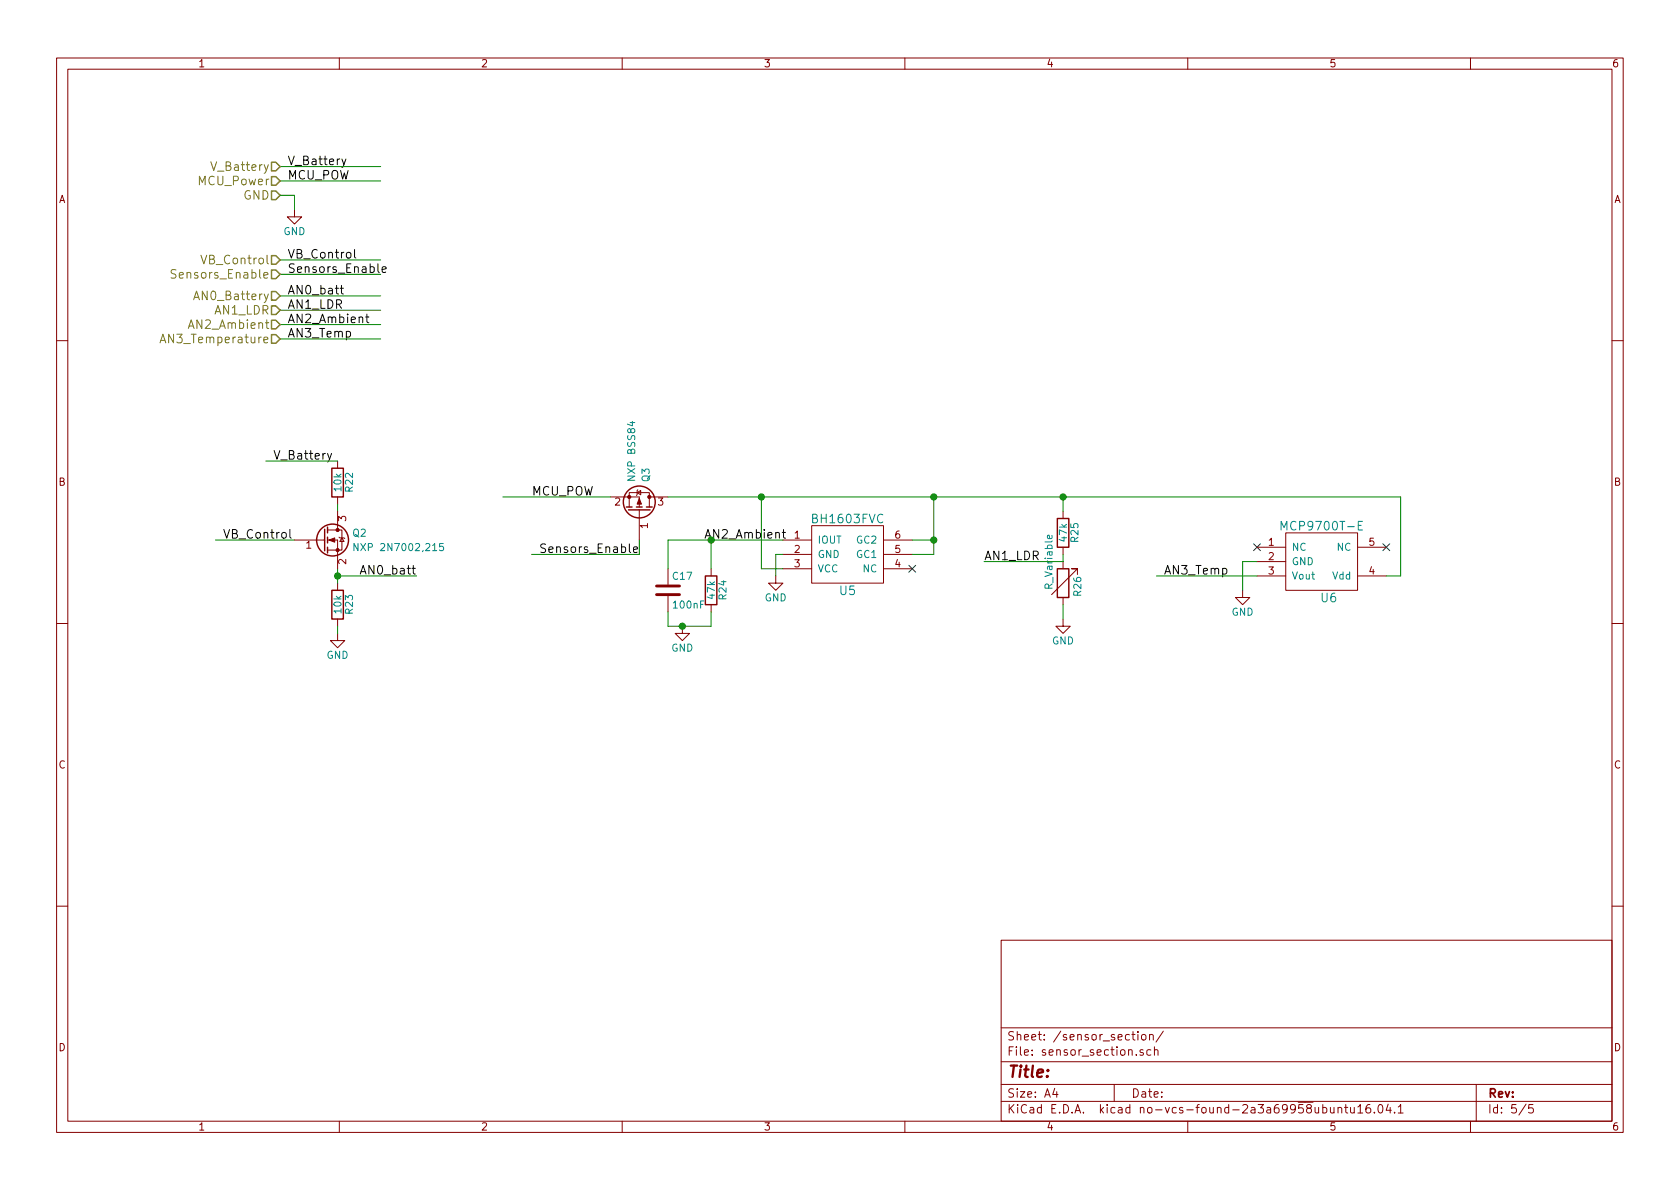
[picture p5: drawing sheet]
EESchema Schematic File Version 3
LIBS:power
LIBS:device
LIBS:linear
LIBS:regul
LIBS:adc-dac
LIBS:memory
LIBS:xilinx
LIBS:microcontrollers
LIBS:dsp
LIBS:microchip
LIBS:analog_switches
LIBS:motorola
LIBS:texas
LIBS:intel
LIBS:audio
LIBS:interface
LIBS:digital-audio
LIBS:philips
LIBS:cypress
LIBS:siliconi
LIBS:opto
LIBS:atmel
LIBS:contrib
LIBS:pic18f2xj50
LIBS:mcp73831
LIBS:switchtactile
LIBS:tps736
LIBS:BH1603FVC
LIBS:mcp9700t-e
LIBS:rn2483
LIBS:fa_238
LIBS:lora_sensor-cache
EELAYER 26 0
EELAYER END
$Descr A4 11693 8268
encoding utf-8
Sheet 5 5
Title ""
Date ""
Rev ""
Comp ""
Comment1 ""
Comment2 ""
Comment3 ""
Comment4 ""
$EndDescr
$Comp
L R R22
U 1 1
P 2350 3350
F 0 "R22" V 2430 3350 50  0000 C CNN
F 1 "10k" V 2350 3350 50  0000 C CNN
F 2 "Resistors_SMD:R_0805" V 2280 3350 50  0001 C CNN
F 3 "" H 2350 3350 50  0000 C CNN
	1    2350 3350
	1    0    0    -1  
$EndComp
$Comp
L R R23
U 1 1
P 2350 4200
F 0 "R23" V 2430 4200 50  0000 C CNN
F 1 "10k" V 2350 4200 50  0000 C CNN
F 2 "Resistors_SMD:R_0805" V 2280 4200 50  0001 C CNN
F 3 "" H 2350 4200 50  0000 C CNN
	1    2350 4200
	1    0    0    -1  
$EndComp
$Comp
L GND #PWR036
U 1 1
P 2350 4400
F 0 "#PWR036" H 2350 4150 50  0001 C CNN
F 1 "GND" H 2350 4250 50  0000 C CNN
F 2 "" H 2350 4400 50  0000 C CNN
F 3 "" H 2350 4400 50  0000 C CNN
	1    2350 4400
	1    0    0    -1  
$EndComp
Text Label 1900 3200 0    60   ~ 0
V_Battery
Text Label 1550 3750 0    60   ~ 0
VB_Control
Text Label 2500 4000 0    60   ~ 0
AN0_batt
$Comp
L R R25
U 1 1
P 7400 3700
F 0 "R25" V 7480 3700 50  0000 C CNN
F 1 "47k" V 7400 3700 50  0000 C CNN
F 2 "Resistors_SMD:R_0805" V 7330 3700 50  0001 C CNN
F 3 "" H 7400 3700 50  0000 C CNN
	1    7400 3700
	1    0    0    -1  
$EndComp
$Comp
L R_Variable R26
U 1 1
P 7400 4050
F 0 "R26" V 7500 3950 50  0000 L CNN
F 1 "R_Variable" V 7300 4000 50  0000 L CNN
F 2 "Resistors_ThroughHole:R_Axial_DIN0204_L3.6mm_D1.6mm_P2.54mm_Vertical" V 7330 4050 50  0001 C CNN
F 3 "" H 7400 4050 50  0000 C CNN
	1    7400 4050
	1    0    0    -1  
$EndComp
$Comp
L GND #PWR037
U 1 1
P 7400 4300
F 0 "#PWR037" H 7400 4050 50  0001 C CNN
F 1 "GND" H 7400 4150 50  0000 C CNN
F 2 "" H 7400 4300 50  0000 C CNN
F 3 "" H 7400 4300 50  0000 C CNN
	1    7400 4300
	1    0    0    -1  
$EndComp
Text Label 6850 3900 0    60   ~ 0
AN1_LDR
$Comp
L Q_PMOS_GSD Q3
U 1 1
P 4450 3550
F 0 "Q3" H 4650 3600 50  0000 L CNN
F 1 "NXP BSS84" H 4650 3500 50  0000 L CNN
F 2 "TO_SOT_Packages_SMD:SOT-23" H 4650 3650 50  0001 C CNN
F 3 "" H 4450 3550 50  0000 C CNN
	1    4450 3550
	0    1    -1   0   
$EndComp
Text Label 3700 3450 0    60   ~ 0
MCU_POW
Text Label 3750 3850 0    60   ~ 0
Sensors_Enable
$Comp
L BH1603FVC U5
U 1 1
P 5900 3850
F 0 "U5" H 5900 3600 60  0000 C CNN
F 1 "BH1603FVC" H 5900 4100 60  0000 C CNN
F 2 "libraries:BH1603FVC" H 5900 3850 60  0001 C CNN
F 3 "" H 5900 3850 60  0001 C CNN
	1    5900 3850
	1    0    0    -1  
$EndComp
$Comp
L GND #PWR038
U 1 1
P 5400 4000
F 0 "#PWR038" H 5400 3750 50  0001 C CNN
F 1 "GND" H 5400 3850 50  0000 C CNN
F 2 "" H 5400 4000 50  0000 C CNN
F 3 "" H 5400 4000 50  0000 C CNN
	1    5400 4000
	1    0    0    -1  
$EndComp
NoConn ~ 6350 3950
Text Label 4900 3750 0    60   ~ 0
AN2_Ambient
$Comp
L R R24
U 1 1
P 4950 4100
F 0 "R24" V 5030 4100 50  0000 C CNN
F 1 "47k" V 4950 4100 50  0000 C CNN
F 2 "Resistors_SMD:R_0805" V 4880 4100 50  0001 C CNN
F 3 "" H 4950 4100 50  0000 C CNN
	1    4950 4100
	1    0    0    -1  
$EndComp
$Comp
L C C17
U 1 1
P 4650 4100
F 0 "C17" H 4675 4200 50  0000 L CNN
F 1 "100nF" H 4675 4000 50  0000 L CNN
F 2 "Capacitors_SMD:C_0805" H 4688 3950 50  0001 C CNN
F 3 "" H 4650 4100 50  0000 C CNN
	1    4650 4100
	1    0    0    -1  
$EndComp
$Comp
L GND #PWR039
U 1 1
P 4750 4350
F 0 "#PWR039" H 4750 4100 50  0001 C CNN
F 1 "GND" H 4750 4200 50  0000 C CNN
F 2 "" H 4750 4350 50  0000 C CNN
F 3 "" H 4750 4350 50  0000 C CNN
	1    4750 4350
	1    0    0    -1  
$EndComp
NoConn ~ 9650 3800
NoConn ~ 8750 3800
$Comp
L GND #PWR040
U 1 1
P 8650 4100
F 0 "#PWR040" H 8650 3850 50  0001 C CNN
F 1 "GND" H 8650 3950 50  0000 C CNN
F 2 "" H 8650 4100 50  0000 C CNN
F 3 "" H 8650 4100 50  0000 C CNN
	1    8650 4100
	1    0    0    -1  
$EndComp
$Comp
L MCP9700T-E U6
U 1 1
P 9200 3900
F 0 "U6" H 9250 3650 60  0000 C CNN
F 1 "MCP9700T-E" H 9200 4150 60  0000 C CNN
F 2 "TO_SOT_Packages_SMD:SOT-23-5" H 9150 3900 60  0001 C CNN
F 3 "" H 9150 3900 60  0001 C CNN
	1    9200 3900
	1    0    0    -1  
$EndComp
Text Label 8100 4000 0    60   ~ 0
AN3_Temp
Wire Wire Line
	2350 3550 2350 3500
Wire Wire Line
	2350 3950 2350 4050
Wire Wire Line
	2350 4400 2350 4350
Wire Wire Line
	1850 3200 2350 3200
Wire Wire Line
	2350 4000 2900 4000
Wire Wire Line
	1500 3750 2050 3750
Connection ~ 2350 4000
Wire Wire Line
	7400 4200 7400 4300
Wire Wire Line
	7400 3900 7400 3850
Wire Wire Line
	7400 3900 6850 3900
Wire Wire Line
	3500 3450 4250 3450
Wire Wire Line
	4450 3850 4450 3750
Wire Wire Line
	3700 3850 4450 3850
Wire Wire Line
	5400 4000 5400 3850
Wire Wire Line
	5400 3850 5450 3850
Wire Wire Line
	4650 3450 9750 3450
Wire Wire Line
	5300 3950 5450 3950
Wire Wire Line
	4650 4350 4950 4350
Wire Wire Line
	4650 4350 4650 4250
Connection ~ 4750 4350
Wire Wire Line
	6500 3850 6350 3850
Wire Wire Line
	6500 3450 6500 3850
Connection ~ 5300 3450
Wire Wire Line
	6350 3750 6500 3750
Connection ~ 6500 3750
Wire Wire Line
	4650 3750 5450 3750
Wire Wire Line
	9750 4000 9650 4000
Wire Wire Line
	8650 4100 8650 3900
Wire Wire Line
	8650 3900 8750 3900
Wire Wire Line
	9750 3450 9750 4000
Wire Wire Line
	8750 4000 8050 4000
Wire Wire Line
	7400 3450 7400 3550
Connection ~ 6500 3450
Text Label 2000 1150 0    60   ~ 0
V_Battery
Wire Wire Line
	1950 1150 2650 1150
Text Label 2000 1800 0    60   ~ 0
VB_Control
Wire Wire Line
	1950 1800 2650 1800
$Comp
L GND #PWR041
U 1 1
P 2050 1450
F 0 "#PWR041" H 2050 1200 50  0001 C CNN
F 1 "GND" H 2050 1300 50  0000 C CNN
F 2 "" H 2050 1450 50  0000 C CNN
F 3 "" H 2050 1450 50  0000 C CNN
	1    2050 1450
	1    0    0    -1  
$EndComp
Text Label 2000 1250 0    60   ~ 0
MCU_POW
Wire Wire Line
	1950 1250 2650 1250
Text HLabel 1950 1150 0    60   Input ~ 0
V_Battery
Text HLabel 1950 1250 0    60   Input ~ 0
MCU_Power
Text HLabel 1950 1350 0    60   Input ~ 0
GND
Wire Wire Line
	1950 1350 2050 1350
Wire Wire Line
	2050 1350 2050 1450
Text HLabel 1950 1800 0    60   Input ~ 0
VB_Control
Text Label 2000 1900 0    60   ~ 0
Sensors_Enable
Wire Wire Line
	1950 1900 2650 1900
Text HLabel 1950 1900 0    60   Input ~ 0
Sensors_Enable
Text Label 2000 2150 0    60   ~ 0
AN1_LDR
Wire Wire Line
	1950 2150 2650 2150
Text Label 2000 2250 0    60   ~ 0
AN2_Ambient
Wire Wire Line
	1950 2250 2650 2250
Text Label 2000 2350 0    60   ~ 0
AN3_Temp
Wire Wire Line
	2650 2350 1950 2350
Connection ~ 7400 3450
Wire Wire Line
	5300 3950 5300 3450
Text Label 2000 2050 0    60   ~ 0
AN0_batt
Wire Wire Line
	1950 2050 2650 2050
Wire Wire Line
	4650 3950 4650 3750
Wire Wire Line
	4950 4350 4950 4250
Wire Wire Line
	4950 3950 4950 3750
Connection ~ 4950 3750
Text HLabel 1950 2050 0    60   Input ~ 0
AN0_Battery
Text HLabel 1950 2150 0    60   Input ~ 0
AN1_LDR
Text HLabel 1950 2250 0    60   Input ~ 0
AN2_Ambient
Text HLabel 1950 2350 0    60   Input ~ 0
AN3_Temperature
$Comp
L Q_NMOS_GSD Q2
U 1 1
P 2250 3750
F 0 "Q2" H 2450 3800 50  0000 L CNN
F 1 "NXP 2N7002,215" H 2450 3700 50  0000 L CNN
F 2 "TO_SOT_Packages_SMD:SOT-23" H 2450 3850 50  0001 C CNN
F 3 "" H 2250 3750 50  0000 C CNN
	1    2250 3750
	1    0    0    -1  
$EndComp
$EndSCHEMATC
